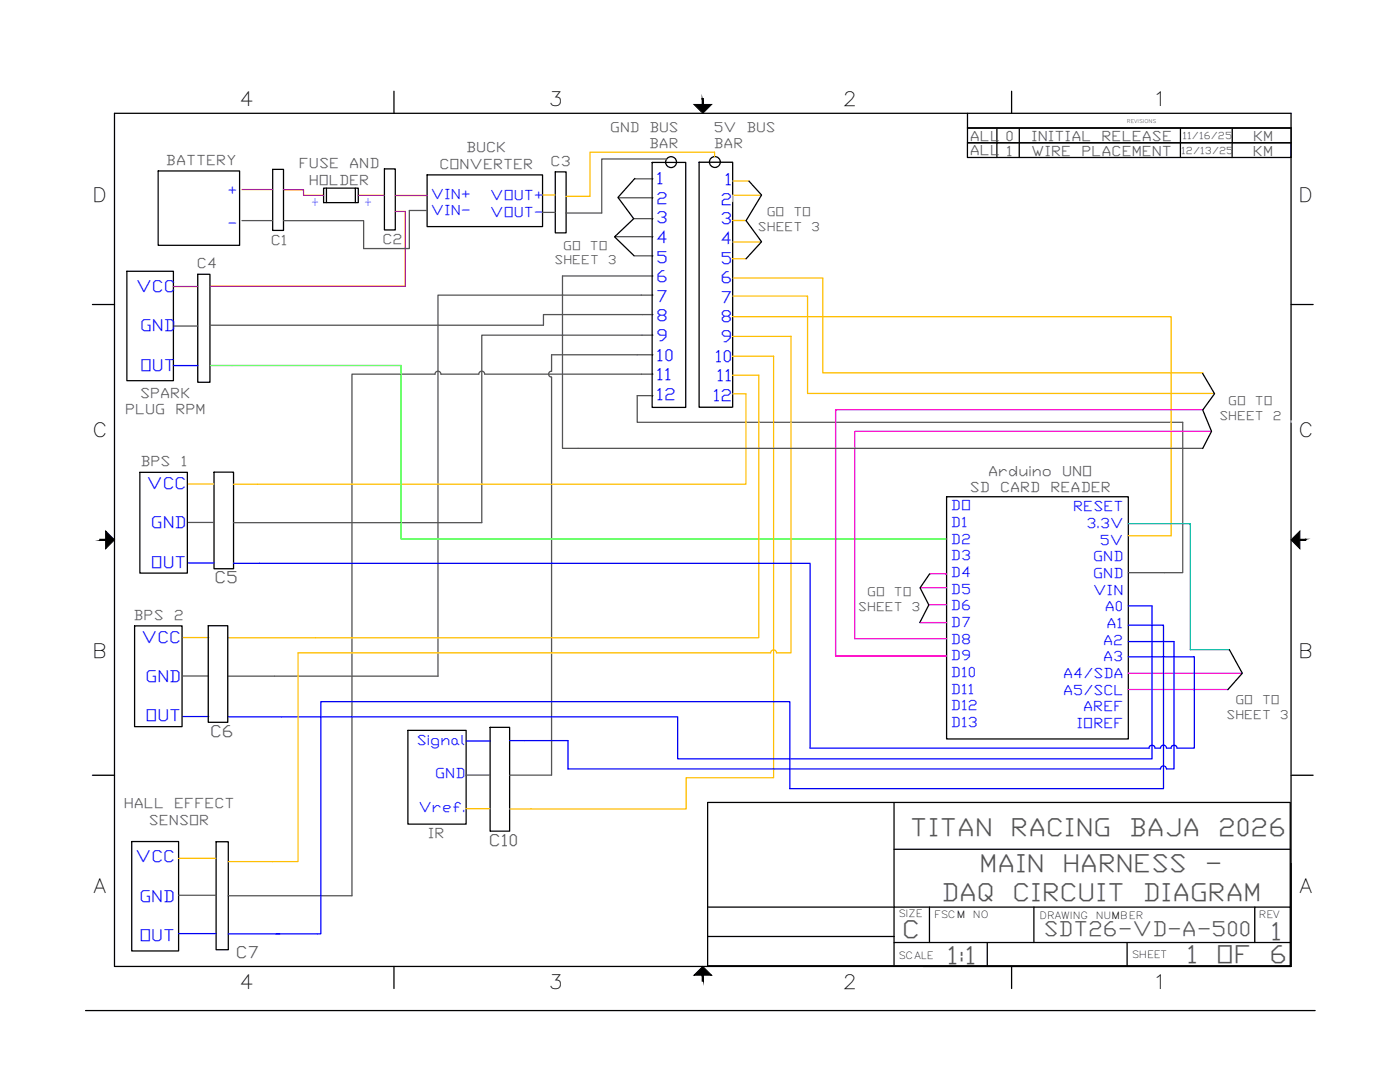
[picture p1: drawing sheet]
<svg xmlns="http://www.w3.org/2000/svg" width="279mm" height="216mm" viewBox="0 0 279 216" stroke-linecap="round" stroke-linejoin="round" font-family="sans-serif">
<!-- layer: Viewport -->
<path d="M257.7 172.3v20.5h-73.4" fill="none" stroke="#000" stroke-width=".25"/>
<!-- layer: Title Block -->
<g fill="none" stroke="#000" stroke-width=".25">
<path d="M78.6 18.2v4.4M201.9 18.2v4.4M22.8 22.6h234.9v170.2h-234.9zM193.1 22.6v2.9h64.6h-64.6v3h64.6h-64.6v2.9h64.6M198.9 28.5v2.9M199 25.5v3M203.4 25.5v5.9M235.6 25.5v5.9M245.9 25.5v5.9M18.4 60.8h4.4M257.7 60.8h4.4M18.4 154.7h4.4"/>
<path d="M257.7 154.7h4.4M141.2 160.1h116.3M141.2 160.2v32.5h116.3v-32.5M178.4 160.2v32.5M178.4 169.5h79.1M78.6 192.8v4.4M141.2 181h116.3M141.2 186.9h37.2M178.4 188.1h79.1M185.5 181v7.1M197 188.1v4.6M201.9 192.8v4.4"/>
<path d="M206.3 181v7.1M224.9 188.1v4.6M250.4 181v7.1M17.1 201.6h245.4"/>
</g>
<g fill="#000" stroke="#000" stroke-width=".2">
<path d="M138.5 20.8h3.5l-1.7 1.8zM21.1 106l1.7 1.7-1.7 1.8zM257.7 107.7l1.7-1.7v3.5zM138.5 194.6l1.8-1.8 1.7 1.8z"/>
<path d="M140.1 19.7l.3 1.1v-1.1zM140.1 19.7l.3 1.1h-.3z"/>
<path d="M19.9 107.6v.2l1.2-.2zM19.9 107.8l1.2-.2v.2z"/>
<path d="M259.4 107.8h1.2v-.2zM259.4 107.6h1.2l-1.2 .2z"/>
<path d="M140.1 194.6v1.2h.3zM140.1 194.6h.3v1.2z"/>
</g>
<!-- layer: 0 -->
<g fill="none" stroke="#000" stroke-width=".25">
<path d="M85.2 34.9h23.1v10.3h-23.1zM130.2 32.4h6.7v48.9h-6.7zM139.5 32.4h6.7v48.9h-6.7zM257.7 25.5v5.9"/>
<circle cx="133.9" cy="32.4" r="1.08"/>
<circle cx="142.7" cy="32.3" r="1.08"/>
</g>
<!-- layer: SYMS -->
<g fill="none" stroke="#000" stroke-width=".25">
<path d="M31.6 34.1h16.2v14.9h-16.2zM54.4 33.8h2.2v12.2h-2.2zM64.6 37.5h6.9v2.9h-6.9zM65.2 37.5v2.9M70.9 37.5v2.9M76.7 33.7h2.2v12.2h-2.2zM110.8 34.3h2.2v12.2h-2.2zM126.7 35.6l-3.4 3.8 3.2 4.2-3.8 3.7 3.8 3.7M149.5 36.1l2.5 2.8-3.1 5.1 3.1 4.2-3.1 3.4M39.5 54.7h2.4v21.6h-2.4zM240 74.5l2.4 4.1-2.4 3.2 1.8 4.3-1.8 3.4M42.7 94.2h3.9v19.3h-3.9z"/>
<path d="M185.5 114.5l-1.9 2.8 1.8 3.4-1.8 3.5M41.6 124.9h3.9v19.2h-3.9zM245.3 129.6l2.6 4.7-2.9 3.3M81.4 145.7h11.6v18.7h-11.6zM97.8 145.1h3.9v20.8h-3.9zM43.1 168h2.5v21.5h-2.5z"/>
</g>
<!-- layer: W_12V_RED -->
<path d="M48.3 37.8h6.1M56.6 37.9h4v1.1h4M71.5 39h5.2M78.9 39h6.3M34.6 57.2h4.9M78.9 42.2h2v14.9h-39" fill="none" stroke="#f00" stroke-width=".25"/>
<!-- layer: W_GND_BLACK -->
<g fill="none" stroke="#545454" stroke-width=".25">
<path d="M123.4 39.5h6.9M126.7 35.7h3.6M133.1 31.7h-13v10.8h-7.1M48.3 44h6.1M85.2 42h-3.5v7.6h-9.1v-5.6h-16M108.3 42.4h2.5M122.7 47.2h7.6M126.5 43.6h3.8M126.5 51h3.8M130.3 58.9h-42.9v76M130.3 55.1h-18v34.4h127.7M34.6 65.1h4.9"/>
<path d="M110.1 74.1a.59 .59 0 0 0-.6 .6 .59 .59 0 0 0 .6 .5v79.5h-8.4M130.3 66.9h-34.2v37.4h-49.5M130.3 74.7h-33.6a.58 .58 0 0 0-.6-.6 .58 .58 0 0 0-.5 .6h-7.6a.58 .58 0 0 0-.6-.6 .58 .58 0 0 0-.6 .6h-16.6v104h-24.6M130.3 78.9h-3.1v5.4h108.8v30h-10.8M130.3 62.8h-21.8v2.1h-66.6M130.3 70.8h-20.2v3.3M37.6 104.2h5.1M36.6 134.9h5M45.6 134.9h41.8M93 154.7h4.8M35.6 178.6h7.5"/>
</g>
<!-- layer: W_5V_ORANGE -->
<g fill="none" stroke="#ffbf00" stroke-width=".25">
<path d="M108.3 38.9h2.5M142.6 31.3v-.9h-24.9v8.8h-4.7M146.2 36.1h3.3M146.3 39h5.7M146.2 51.6h2.7M146.2 59.1h15v19.4h81.2M146.2 44h2.7M146.2 48.3h5.7M146.3 55.5h17.9v18.9h75.9M146.2 78.6h2.7v18h-102.3M146.2 74.9h5.2v52.4h-105.9M146.2 71.1h8.2v84.1h-17.5v6.2h-35.2"/>
<path d="M146.2 67.1h11.7v63.2h-2.9a.59 .59 0 0 0-.6-.6 .59 .59 0 0 0-.6 .6h-94.3v41.6h-13.9M146.2 63.2h87.5v43.7h-8.5M37.6 96.6h5.1M36.6 127.2h5.1M35.6 171.3h7.5M93 161.4h4.8"/>
</g>
<!-- layer: GRY_20AWG -->
<path d="M146.3 39v1.2M257.7 84v.3" fill="none" stroke="#dcdcdc" stroke-width=".25"/>
<!-- layer: WHT_4AWG -->
<path d="M25.3 54.1h9.3v21.9h-9.3zM188.9 99.1h36.3v48.4h-36.3zM26.3 167.9h9.3v21.9h-9.3z" fill="none" stroke="#000" stroke-width=".25"/>
<!-- layer: BLU_8AWG -->
<path d="M34.6 72.9h4.9" fill="none" stroke="#00f" stroke-width=".25"/>
<!-- layer: W_SHIELD_GREEN -->
<path d="M41.9 72.9h38.2v34.7h108.8" fill="none" stroke="#0f0" stroke-width=".25"/>
<!-- layer: WHT_10AWG -->
<path d="M27.9 94.2h9.5v20.2h-9.5zM26.9 124.9h9.4v20.1h-9.4z" fill="none" stroke="#000" stroke-width=".25"/>
<!-- layer: W_sig_wire_DB -->
<path d="M37.6 112.3h5.1M46.6 112.4h115.1v36.9h67.6a.59 .59 0 0 1 .6-.6 .59 .59 0 0 1 .6 .6h1.1a.59 .59 0 0 1 .6-.6 .59 .59 0 0 1 .6 .6h.9a.59 .59 0 0 1 .6-.6 .59 .59 0 0 1 .6 .6h3.4v-18.3h-13.1M225.2 120.9h4.7v30.5h-94.6v-8.4h-89.7M225.2 124.8h7v32.6h-74.6v-17.4h-93.6v46.3h-18.4M225.2 128h9.1v25.4h-1.5a.59 .59 0 0 0-.6-.6 .59 .59 0 0 0-.6 .6h-118.3l.1-5.6h-11.7M36.6 143h5.1M93 147.9h4.8M35.6 186.3h7.5" fill="none" stroke="#00f" stroke-width=".25"/>
<!-- layer: W_SIG_PINK -->
<path d="M240 81.8h-73.2v49.1h22.1M241.7 86.1h-71.1v41.3h18.3M183.6 117.3h5.3M185.5 114.5h3.4M183.6 124.2h5.3M185.4 120.7h3.5M225.2 134.3h22.7M225.2 137.6h19.9" fill="none" stroke="#f0f" stroke-width=".25"/>
<!-- layer: XREFCHILD -->
<path d="M225.2 104.5h12.4v25.1h7.7" fill="none" stroke="#00b8b8" stroke-width=".25"/>
<g font-size="4.9" fill="#545454">
<text x="181.6" y="166.8">TITAN</text>
<text x="201.7" y="166.8">RACING</text>
<text x="225.3" y="166.8">BAJA</text>
<text x="243.1" y="166.8">2026</text>
<text x="195.5" y="173.9">MAIN</text>
<text x="212.1" y="173.9">HARNESS</text>
<text x="240.4" y="173.9">-</text>
<text x="187.9" y="179.8">DAQ</text>
<text x="202.1" y="179.8">CIRCUIT</text>
<text x="228.1" y="179.8">DIAGRAM</text>
<text x="180" y="187.3">C</text>
<text x="253.6" y="187.6">1</text>
<text x="189" y="192.3">1:1</text>
<text x="236.8" y="192.2">1</text>
<text x="242.7" y="192.2">OF</text>
<text x="253.3" y="192.2">6</text>
</g>
<text font-size="4.1" fill="#545454" x="208.3" y="186.7">SDT26-VD-A-500</text>
<g font-size="3.9">
<text x="47.8" y="21.1">4</text>
<text x="109.5" y="21.1">3</text>
<text x="168.2" y="21.1">2</text>
<text x="230" y="21.1">1</text>
<text x="18.4" y="40.2">D</text>
<text x="259.1" y="40.2">D</text>
<text x="18.4" y="87.2">C</text>
<text x="259.1" y="87.2">C</text>
<text x="18.4" y="131.2">B</text>
<text x="259.1" y="131.2">B</text>
<text x="18.7" y="178.2">A</text>
<text x="259.3" y="178.2">A</text>
<text x="47.8" y="197.2">4</text>
<text x="109.5" y="197.2">3</text>
<text x="168.2" y="197.2">2</text>
<text x="230" y="197.2">1</text>
</g>
<g font-size="3.3" fill="#00f">
<text x="131" y="36.7">1</text>
<text x="131" y="40.7">2</text>
<text x="143.8" y="40.9">2</text>
<text x="144.6" y="36.9">1</text>
<text x="131" y="44.6">3</text>
<text x="143.8" y="44.8">3</text>
<text x="131" y="48.5">4</text>
<text x="131" y="52.4">5</text>
<text x="143.8" y="48.7">4</text>
<text x="143.8" y="52.6">5</text>
<text x="27.2" y="58.3">VCC</text>
<text x="131" y="56.3">6</text>
<text x="143.8" y="56.5">6</text>
<text x="131" y="60.2">7</text>
<text x="131" y="64.1">8</text>
<text x="143.8" y="60.4">7</text>
<text x="143.8" y="64.3">8</text>
<text x="28" y="66.1">GND</text>
<text x="131" y="68.1">9</text>
<text x="131" y="72">10</text>
<text x="143.8" y="68.2">9</text>
<text x="28" y="73.9">OUT</text>
<text x="131" y="75.9">11</text>
<text x="142.6" y="72.2">10</text>
<text x="143" y="76.1">11</text>
<text x="131" y="79.8">12</text>
<text x="142.2" y="80">12</text>
<text x="29.3" y="97.6">VCC</text>
<text x="30.1" y="105.4">GND</text>
<text x="30.1" y="113.3">OUT</text>
<text x="28.3" y="128.2">VCC</text>
<text x="29.1" y="136.1">GND</text>
<text x="29.1" y="143.9">OUT</text>
<text x="27.1" y="172.1">VCC</text>
<text x="27.8" y="179.9">GND</text>
<text x="27.8" y="187.7">OUT</text>
</g>
<g font-size="3.3" fill="#545454">
<text x="42.8" y="116.3">C5</text>
<text x="41.9" y="147">C6</text>
<text x="97.6" y="168.9">C10</text>
<text x="47.1" y="191.3">C7</text>
</g>
<g font-size="2.8" fill="#545454">
<text x="193.6" y="28">ALL</text>
<text x="200.7" y="28.1">0</text>
<text x="205.8" y="28.2">INITIAL</text>
<text x="219.8" y="28.2">RELEASE</text>
<text x="250.1" y="28.1">KM</text>
<text x="33.1" y="32.9">BATTERY</text>
<text x="59.6" y="33.6">FUSE</text>
<text x="69.7" y="33.6">AND</text>
<text x="87.7" y="33.7">CONVERTER</text>
<text x="93" y="30.4">BUCK</text>
<text x="109.9" y="33.2">C3</text>
<text x="193.6" y="31">ALL</text>
<text x="200.8" y="31">1</text>
<text x="205.8" y="31.1">WIRE</text>
<text x="215.8" y="31.1">PLACEMENT</text>
<text x="250.1" y="31.1">KM</text>
<text x="61.6" y="36.9">HOLDER</text>
<text x="39.3" y="53.4">C4</text>
<text x="54" y="49">C1</text>
<text x="76.3" y="48.7">C2</text>
<text x="25" y="82.6">PLUG</text>
<text x="28" y="79.3">SPARK</text>
<text x="35" y="82.6">RPM</text>
<text x="28" y="93.1">BPS</text>
<text x="36.1" y="93.1">1</text>
<text x="197.2" y="94.9">Arduino</text>
<text x="212" y="94.9">UNO</text>
<text x="193.6" y="98.2">SD</text>
<text x="199.6" y="98.2">CARD</text>
<text x="209.6" y="98.2">READER</text>
<text x="26.6" y="123.7">BPS</text>
<text x="34.7" y="123.7">2</text>
<text x="24.7" y="161.3">HALL</text>
<text x="34.8" y="161.3">EFFECT</text>
<text x="29.7" y="164.6">SENSOR</text>
<text x="85.4" y="167.2">IR</text>
</g>
<g font-size="2.8" fill="#00f">
<text x="45.4" y="38.9">+</text>
<text x="86" y="39.6">VIN+</text>
<text x="97.8" y="40">VOUT+</text>
<text x="45.4" y="45.6">-</text>
<text x="86" y="43">VIN-</text>
<text x="97.8" y="43.3">VOUT-</text>
<text x="189.8" y="101.8">DO</text>
<text x="189.8" y="105.2">D1</text>
<text x="214.2" y="102">RESET</text>
<text x="216.9" y="105.4">3.3V</text>
<text x="189.8" y="108.5">D2</text>
<text x="189.8" y="111.8">D3</text>
<text x="218.2" y="112">GND</text>
<text x="219.5" y="108.7">5V</text>
<text x="189.8" y="115.2">D4</text>
<text x="189.8" y="118.5">D5</text>
<text x="218.2" y="115.3">GND</text>
<text x="218.2" y="118.7">VIN</text>
<text x="189.8" y="121.8">D6</text>
<text x="189.8" y="125.1">D7</text>
<text x="220.5" y="122">A0</text>
<text x="220.8" y="125.3">A1</text>
<text x="189.8" y="128.5">D8</text>
<text x="189.8" y="131.8">D9</text>
<text x="220.2" y="128.6">A2</text>
<text x="220.2" y="132">A3</text>
<text x="189.8" y="135.1">D10</text>
<text x="212.2" y="135.3">A4/SDA</text>
<text x="189.8" y="138.4">D11</text>
<text x="189.8" y="141.8">D12</text>
<text x="212.2" y="138.6">A5/SCL</text>
<text x="216.2" y="141.9">AREF</text>
<text x="83.2" y="148.7">Signal</text>
<text x="189.8" y="145.1">D13</text>
<text x="214.9" y="145.3">IOREF</text>
<text x="86.9" y="155.3">GND</text>
<text x="83.5" y="162">Vref.</text>
</g>
<g font-size="2.7" fill="#545454">
<text x="121.8" y="26.2">GND</text>
<text x="129.6" y="29.5">BAR</text>
<text x="129.6" y="26.2">BUS</text>
<text x="142.5" y="26.2">5V</text>
<text x="142.5" y="29.5">BAR</text>
<text x="149" y="26.2">BUS</text>
</g>
<g font-size="2.5" fill="#00f">
<text x="62.1" y="41.1">+</text>
<text x="72.7" y="41.1">+</text>
</g>
<g font-size="2.5" fill="#545454">
<text x="151.3" y="46.1">SHEET</text>
<text x="153" y="43.2">GO</text>
<text x="158.3" y="43.2">TO</text>
<text x="161.9" y="46.1">3</text>
<text x="110.7" y="52.8">SHEET</text>
<text x="112.4" y="49.8">GO</text>
<text x="117.7" y="49.8">TO</text>
<text x="121.3" y="52.8">3</text>
<text x="243.4" y="83.7">SHEET</text>
<text x="245.1" y="80.8">GO</text>
<text x="250.5" y="80.8">TO</text>
<text x="254" y="83.7">2</text>
<text x="173.1" y="118.9">GO</text>
<text x="178.4" y="118.9">TO</text>
<text x="171.3" y="121.9">SHEET</text>
<text x="181.9" y="121.9">3</text>
<text x="244.8" y="143.4">SHEET</text>
<text x="246.5" y="140.5">GO</text>
<text x="251.9" y="140.5">TO</text>
<text x="255.4" y="143.4">3</text>
</g>
<g font-size="2" fill="#545454">
<text x="236" y="27.8">11/16/25</text>
<text x="235.7" y="30.7">12/13/25</text>
</g>
<g font-size="2">
<text x="179.3" y="183">SIZE</text>
<text x="186.4" y="183.3">FSCM</text>
<text x="194.2" y="183.3">NO</text>
<text x="207.5" y="183.4">DRAWING</text>
<text x="218.7" y="183.4">NUMBER</text>
<text x="251.2" y="183.3">REV</text>
<text x="179.3" y="191.3">SCALE</text>
<text x="225.8" y="191.2">SHEET</text>
</g>
<text font-size="1" x="224.9" y="24.6">REVISIONS</text>
</svg>
